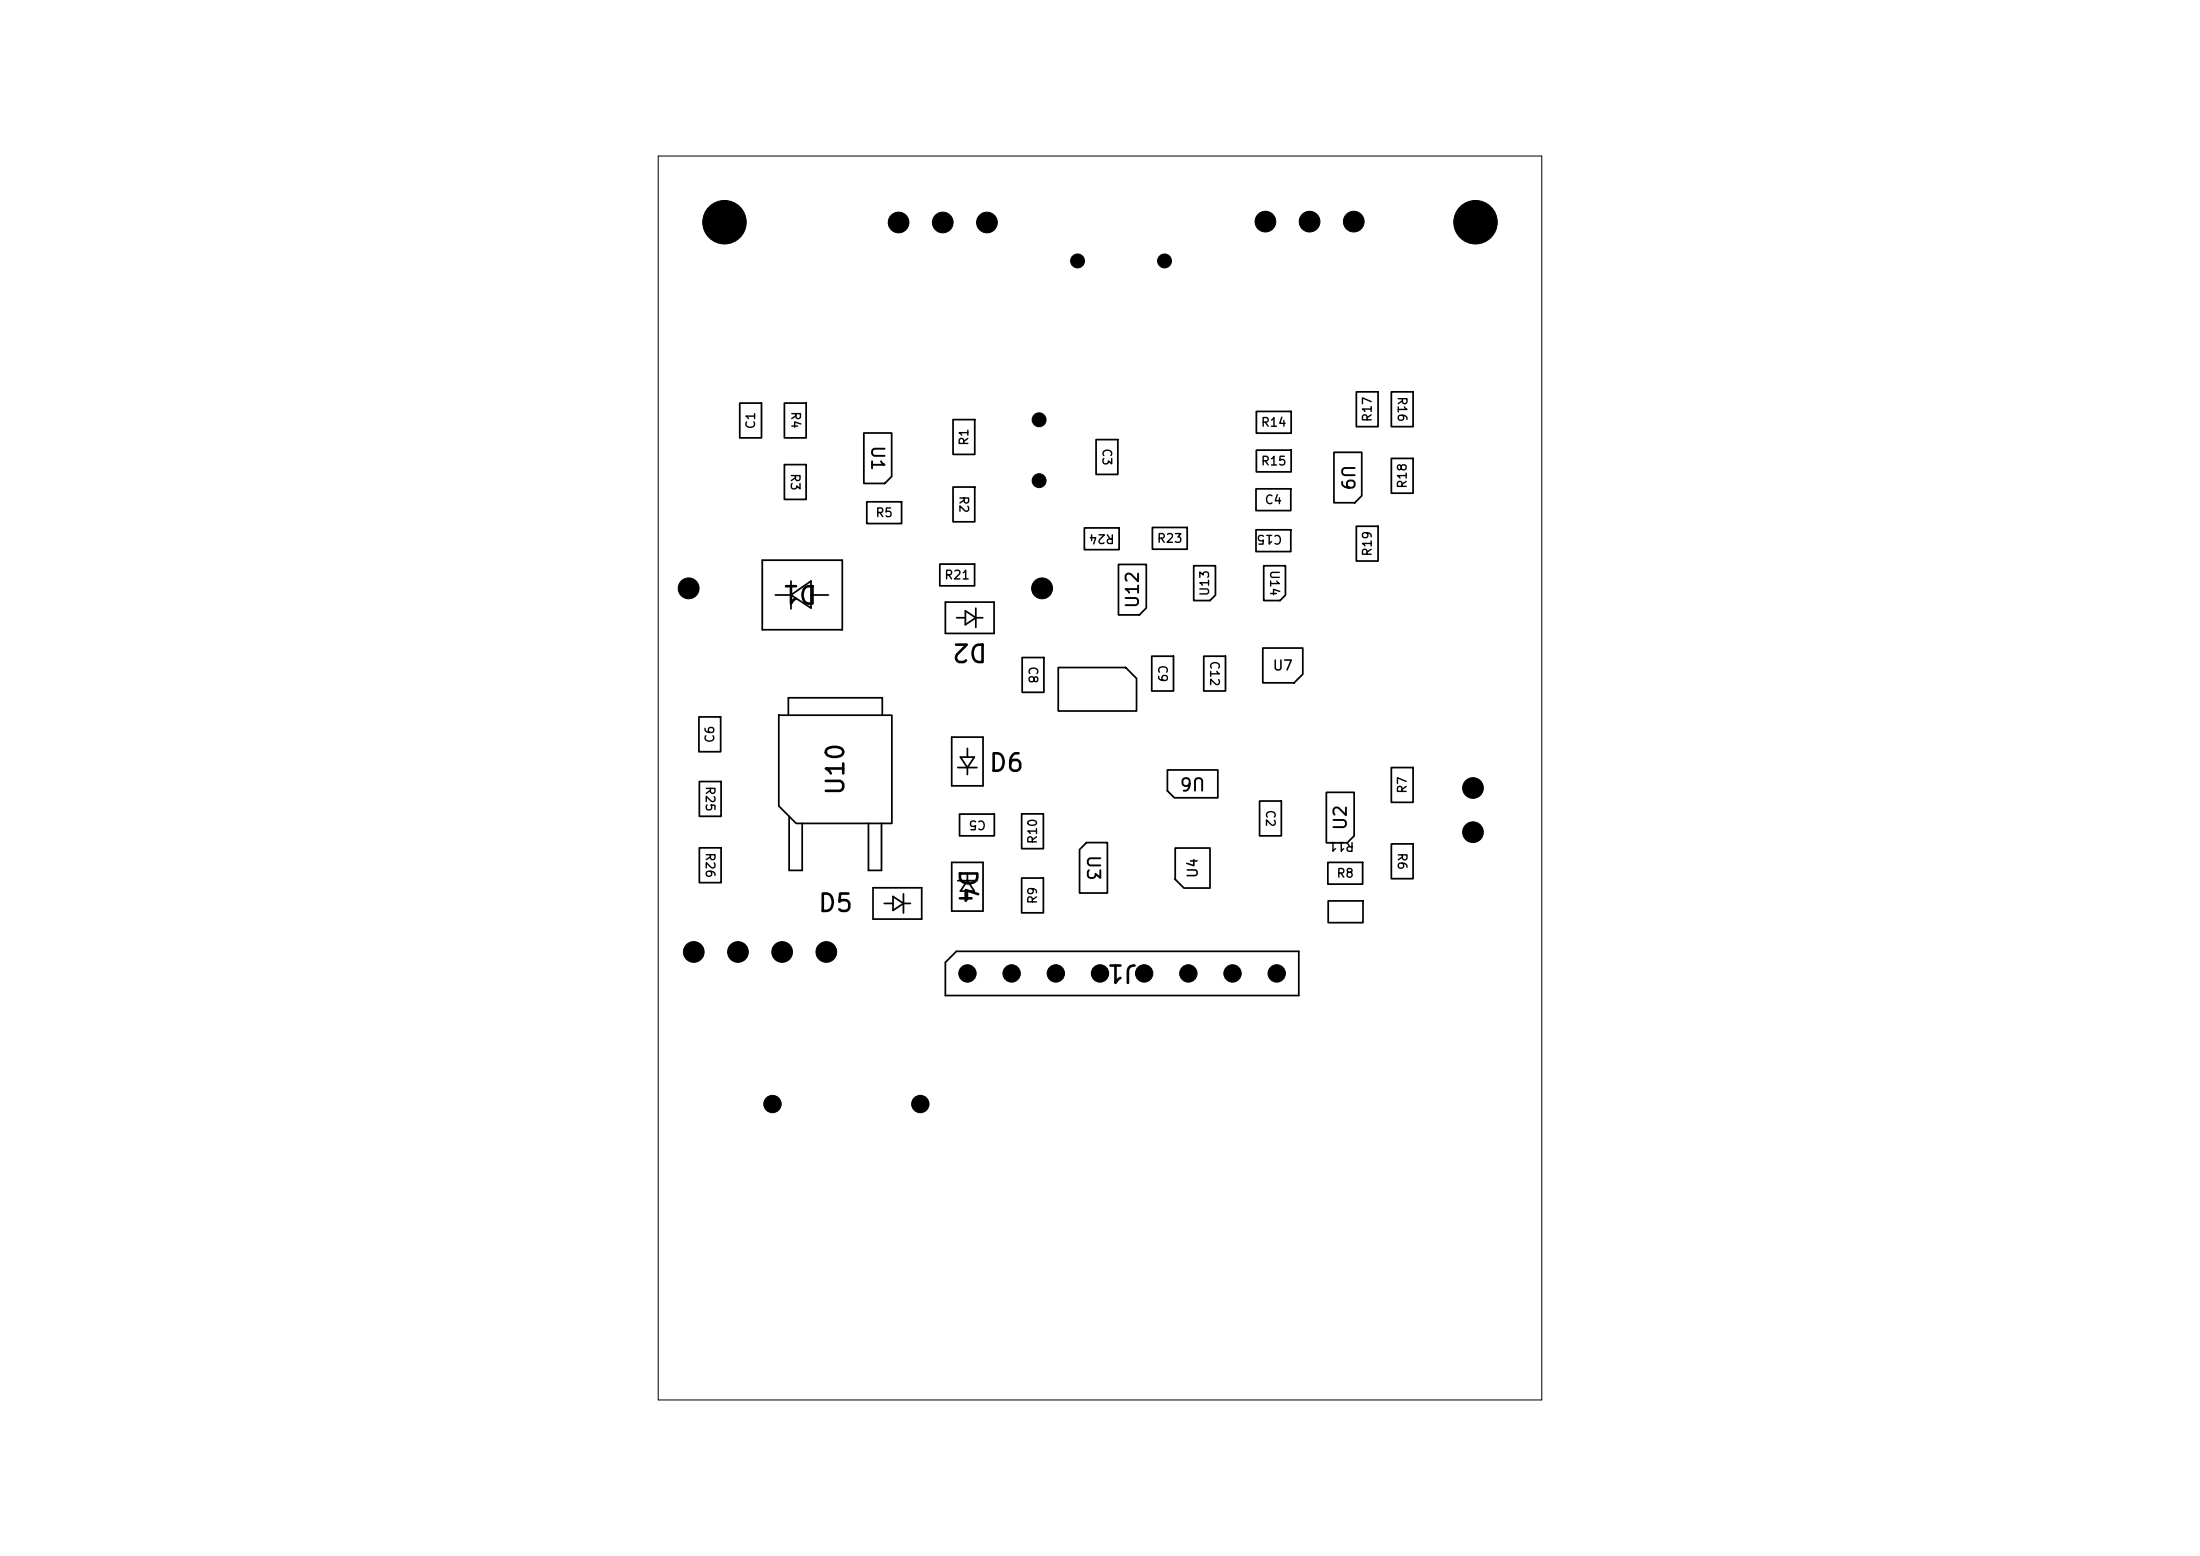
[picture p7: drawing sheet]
<svg xmlns="http://www.w3.org/2000/svg" width="297mm" height="210mm" viewBox="0 0 297 210" stroke-linecap="round" stroke-linejoin="round" font-family="sans-serif">
<g fill="none" stroke="#000" stroke-width=".23">
<path d="M99.9 54.4h2.9v4.7h-2.9zM105.9 54.4h2.9v4.7h-2.9zM116.6 58.4h3.8v5.9l-1 1h-2.8zM128.7 56.6h2.9v4.7h-2.9zM148 59.3h2.9v4.7h-2.9zM169.6 55.5h4.7v3h-4.7zM183.1 52.9h2.9v4.7h-2.9zM187.8 52.9h3v4.7h-3zM102.9 75.6h10.8v9.4h-10.8zM105.9 62.7h2.9v4.7h-2.9zM106.8 78.4v3.8M117 67.7h4.7v3h-4.7z"/>
<path d="M126.9 76.1h4.7v3h-4.7zM128.7 65.7h2.9v4.7h-2.9zM146.4 71.2h4.7v3h-4.7zM151 76.2h3.8v5.9l-1 .9h-2.8zM155.6 71.2h4.7v2.9h-4.7zM161.2 76.4h2.9v3.9l-.7 .8h-2.2zM169.6 71.5h4.7v2.9h-4.7zM169.6 66h4.7v2.9h-4.7zM169.6 60.8h4.7v2.9h-4.7zM170.6 76.4h2.9v3.9l-.7 .8h-2.2zM180.1 61h3.7v5.9l-.9 1h-2.8zM183.1 71h2.9v4.7h-2.9z"/>
<path d="M187.8 61.9h3v4.7h-3zM94.4 96.8h2.9v4.7h-2.9zM104.7 80.3h2.1M105.1 96.5h15.3v14.6h-12.9l-2.4-2.3zM106.4 96.5v-2.3h12.7v2.3M106.8 80.3l2.7-1.9v3.7zM109.5 80.3h2.3M127.6 81.3h6.6v4.2h-6.6zM128.5 99.5h4.2v6.6h-4.2zM129.2 83.4h1.1M130.3 82.4l1.4 1-1.4 .9zM131.7 83.4h1"/>
<path d="M131.7 82.1v2.6M138 88.7h2.9v4.7h-2.9zM142.9 90.1h9.1l1.4 1.5v4.4h-10.5zM155.5 88.6h2.9v4.7h-2.9zM162.5 88.6h2.9v4.7h-2.9zM170.5 87.5h5.4v3.5l-1.2 1.2h-4.2zM94.4 105.5h2.9v4.7h-2.9zM94.4 114.4h2.9v4.7h-2.9zM106.5 110.2v7.3h1.8v-6.4M117.2 111.1v6.4h1.8v-6.4M117.9 119.8h6.5v4.2h-6.5zM128.5 116.4h4.2v6.6h-4.2z"/>
<path d="M129.3 118.9h2.6M129.3 103.6h2.6M129.5 109.9h4.7v2.9h-4.7zM129.7 102.2h1.8l-.9 1.4zM130.6 118.9l.9 1.4h-1.8zM130.6 101v1.2M130.6 103.6v.9M130.6 117.9v1M137.9 109.8h3v4.7h-3zM137.9 118.5h3v4.7h-3zM146.7 113.7h2.8v6.8h-3.8v-5.8zM157.6 103.9h6.8v3.8h-5.9l-.9-1z"/>
<path d="M158.7 114.5h4.7v5.4h-3.6l-1.1-1.2zM170 108.1h3v4.7h-3zM179.1 106.9h3.7v5.9l-.9 1h-2.8zM179.3 116.4h4.7v2.9h-4.7zM187.8 103.6h3v4.7h-3zM187.8 113.9h3v4.7h-3zM119.4 121.9h1.2M120.6 121l1.4 .9-1.4 1zM122 121.9h.9M122 120.6v2.6M127.6 129.9l1.5-1.5h46.2v6h-47.7zM130.6 120.3v1.1"/>
<path d="M179.3 121.6h4.7v2.9h-4.7z"/>
</g>
<path d="M88.9 21.1h119.2v167.8h-119.2z" fill="none" stroke="#000" stroke-width=".14"/>
<g fill="#000" stroke="#000" stroke-width=".14">
<circle cx="97.8" cy="30" r="2.93"/>
<circle cx="121.3" cy="30" r="1.4"/>
<circle cx="127.3" cy="30" r="1.4"/>
<circle cx="133.2" cy="30" r="1.4"/>
<circle cx="145.5" cy="35.2" r=".94"/>
<circle cx="157.2" cy="35.2" r=".94"/>
<circle cx="170.8" cy="29.9" r="1.4"/>
<circle cx="176.8" cy="29.9" r="1.4"/>
<circle cx="182.8" cy="29.9" r="1.4"/>
<circle cx="199.2" cy="30" r="2.93"/>
<circle cx="140.3" cy="56.7" r=".94"/>
<circle cx="93" cy="79.4" r="1.41"/>
<circle cx="140.3" cy="64.9" r=".94"/>
<circle cx="140.7" cy="79.4" r="1.41"/>
<circle cx="198.9" cy="112.3" r="1.4"/>
<circle cx="198.9" cy="106.4" r="1.4"/>
<circle cx="93.7" cy="128.5" r="1.4"/>
<circle cx="99.6" cy="128.5" r="1.4"/>
<circle cx="105.6" cy="128.5" r="1.4"/>
<circle cx="111.6" cy="128.5" r="1.4"/>
<circle cx="130.6" cy="131.4" r="1.17"/>
<circle cx="136.6" cy="131.4" r="1.17"/>
<circle cx="142.5" cy="131.4" r="1.17"/>
<circle cx="148.5" cy="131.4" r="1.17"/>
<circle cx="154.5" cy="131.4" r="1.17"/>
<circle cx="160.4" cy="131.4" r="1.17"/>
<circle cx="166.4" cy="131.4" r="1.17"/>
<circle cx="172.4" cy="131.4" r="1.17"/>
<circle cx="104.3" cy="149" r="1.17"/>
<circle cx="124.2" cy="149" r="1.17"/>
</g>
<g font-size="2.3">
<text x="110.5" y="78.4" transform="rotate(180 110.5 78.4)">D1</text>
<text x="133.4" y="86.3" transform="rotate(180 133.4 86.3)">D2</text>
<text x="114.5" y="107.5" transform="rotate(-90 114.5 107.5)">U10</text>
<text x="133.4" y="104.7">D6</text>
<text x="128.9" y="117.1" transform="rotate(90 128.9 117.1)">D4</text>
<text x="110.3" y="123.7">D5</text>
<text x="153.7" y="129.6" transform="rotate(180 153.7 129.6)">J1</text>
</g>
<g font-size="1.7">
<text x="117.2" y="60" transform="rotate(90 117.2 60)">U1</text>
<text x="180.7" y="62.6" transform="rotate(90 180.7 62.6)">U9</text>
<text x="154.2" y="82.3" transform="rotate(-90 154.2 82.3)">U12</text>
<text x="162.9" y="104.5" transform="rotate(180 162.9 104.5)">U6</text>
<text x="182.2" y="112.2" transform="rotate(-90 182.2 112.2)">U2</text>
<text x="146.3" y="115.3" transform="rotate(90 146.3 115.3)">U3</text>
</g>
<g font-size="1.3">
<text x="171.7" y="90.8">U7</text>
<text x="162" y="118.6" transform="rotate(-90 162 118.6)">U4</text>
</g>
<g font-size="1.2">
<text x="188.4" y="53.4" transform="rotate(90 188.4 53.4)">R16</text>
<text x="102.2" y="58" transform="rotate(-90 102.2 58)">C1</text>
<text x="106.5" y="55.4" transform="rotate(90 106.5 55.4)">R4</text>
<text x="170.1" y="57.9">R14</text>
<text x="185.5" y="57.1" transform="rotate(-90 185.5 57.1)">R17</text>
<text x="106.5" y="63.8" transform="rotate(90 106.5 63.8)">R3</text>
<text x="131" y="60.2" transform="rotate(-90 131 60.2)">R1</text>
<text x="148.6" y="60.4" transform="rotate(90 148.6 60.4)">C3</text>
<text x="170.1" y="63.1">R15</text>
<text x="118.1" y="70.1">R5</text>
<text x="129.2" y="66.8" transform="rotate(90 129.2 66.8)">R2</text>
<text x="150.6" y="71.8" transform="rotate(180 150.6 71.8)">R24</text>
<text x="170.6" y="68.3">C4</text>
<text x="173.2" y="71.9" transform="rotate(180 173.2 71.9)">C15</text>
<text x="190.2" y="66" transform="rotate(-90 190.2 66)">R18</text>
<text x="156.1" y="73.5">R23</text>
<text x="171.2" y="76.9" transform="rotate(90 171.2 76.9)">U14</text>
<text x="185.5" y="75.2" transform="rotate(-90 185.5 75.2)">R19</text>
<text x="127.4" y="78.5">R21</text>
<text x="163.5" y="80.6" transform="rotate(-90 163.5 80.6)">U13</text>
<text x="138.6" y="89.8" transform="rotate(90 138.6 89.8)">C8</text>
<text x="156.1" y="89.7" transform="rotate(90 156.1 89.7)">C9</text>
<text x="163.1" y="89.1" transform="rotate(90 163.1 89.1)">C12</text>
<text x="96.7" y="100.4" transform="rotate(-90 96.7 100.4)">C6</text>
<text x="95" y="106" transform="rotate(90 95 106)">R25</text>
<text x="190.2" y="107.2" transform="rotate(-90 190.2 107.2)">R7</text>
<text x="133.2" y="110.5" transform="rotate(180 133.2 110.5)">C5</text>
<text x="170.6" y="109.2" transform="rotate(90 170.6 109.2)">C2</text>
<text x="182.9" y="113.4" transform="rotate(180 182.9 113.4)">R11</text>
<text x="95" y="115" transform="rotate(90 95 115)">R26</text>
<text x="140.3" y="114" transform="rotate(-90 140.3 114)">R10</text>
<text x="180.3" y="118.7">R8</text>
<text x="188.4" y="115" transform="rotate(90 188.4 115)">R6</text>
<text x="140.3" y="122.1" transform="rotate(-90 140.3 122.1)">R9</text>
</g>
</svg>
